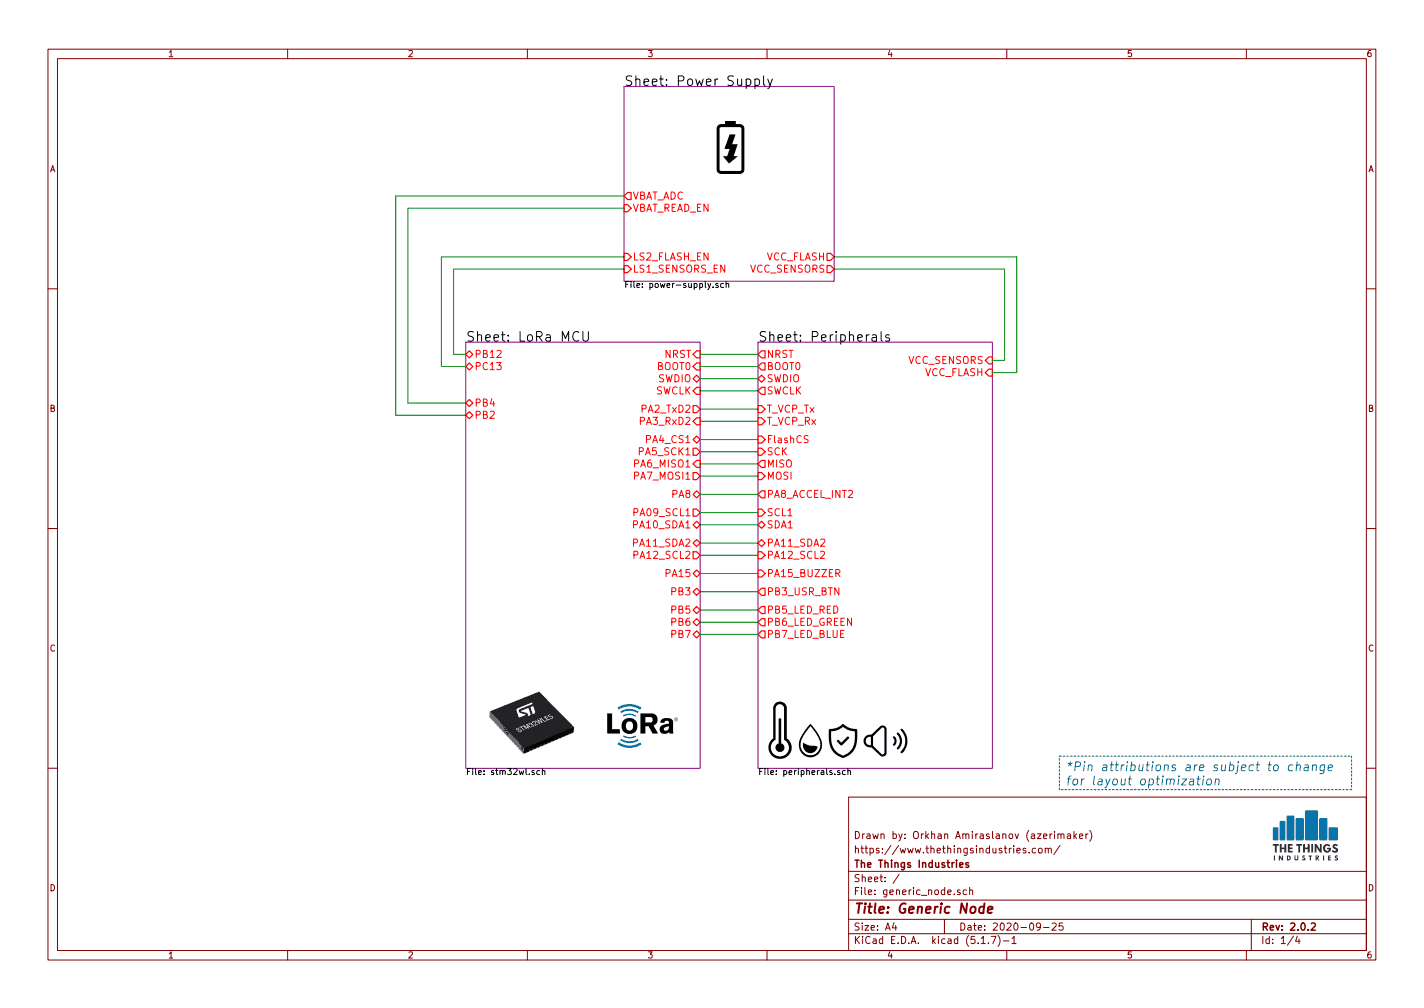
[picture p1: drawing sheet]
EESchema Schematic File Version 4
EELAYER 30 0
EELAYER END
$Descr A4 11693 8268
encoding utf-8
Sheet 1 4
Title "Generic Node"
Date "2020-09-25"
Rev "2.0.2"
Comp "The Things Industries"
Comment1 "https://www.thethingsindustries.com/"
Comment2 "Drawn by: Orkhan Amiraslanov (azerimaker)"
Comment3 ""
Comment4 ""
$EndDescr
Text Notes 8750 6450 0    73   Italic 0
*Pin attributions are subject to change \nfor layout optimization
Wire Notes Line
	11100 6200 11100 6475
Wire Notes Line
	11100 6475 8700 6475
Wire Notes Line
	8700 6475 8700 6200
Wire Notes Line
	8700 6200 11100 6200
$Sheet
S 5125 700  1725 1600
U 5E90D709
F0 "Power Supply" 79
F1 "power-supply.sch" 50
F2 "VBAT_READ_EN" I L 5125 1700 59 
F3 "VBAT_ADC" O L 5125 1600 59 
F4 "VCC_SENSORS" O R 6850 2200 59 
F5 "LS1_SENSORS_EN" I L 5125 2200 59 
F6 "LS2_EN" I L 5125 2100 59 
F7 "VCC_LS2" O R 6850 2100 59 
$EndSheet
Wire Wire Line
	6225 2900 5750 2900
Wire Wire Line
	6225 3000 5750 3000
Wire Wire Line
	5750 3100 6225 3100
Wire Wire Line
	6225 3200 5750 3200
Wire Wire Line
	6850 2200 8250 2200
Wire Wire Line
	8250 2200 8250 2950
Wire Wire Line
	6850 2100 8350 2100
Wire Wire Line
	8350 2100 8350 3050
Wire Wire Line
	5125 2200 3725 2200
Wire Wire Line
	3725 2200 3725 2900
Wire Wire Line
	3725 2900 3825 2900
Wire Wire Line
	5125 2100 3625 2100
Wire Wire Line
	3625 2100 3625 3000
Wire Wire Line
	3625 3000 3825 3000
Wire Wire Line
	5125 1700 3350 1700
Wire Wire Line
	3350 1700 3350 3300
Wire Wire Line
	3350 3300 3825 3300
Wire Wire Line
	3825 3400 3250 3400
Wire Wire Line
	3250 3400 3250 1600
Wire Wire Line
	3250 1600 5125 1600
Wire Wire Line
	6225 3350 5750 3350
$Sheet
S 3825 2800 1925 3500
U 5EA70AC3
F0 "LoRa MCU" 79
F1 "stm32wl.sch" 50
F2 "SWDIO" B R 5750 3100 59 
F3 "SWCLK" I R 5750 3200 59 
F4 "PC13" B L 3825 3000 59 
F5 "PB4" B L 3825 3300 59 
F6 "PB2" B L 3825 3400 59 
F7 "PB12" B L 3825 2900 59 
F8 "BOOT0" I R 5750 3000 59 
F9 "NRST" I R 5750 2900 59 
F10 "PA2_TxD2" O R 5750 3350 59 
F11 "PA3_RxD2" I R 5750 3450 59 
F12 "PA4_CS1" B R 5750 3600 59 
F13 "PA11_SDA2" B R 5750 4450 59 
F14 "PA12_SCL2" O R 5750 4550 59 
F15 "PA10_SDA1" B R 5750 4300 59 
F16 "PA09_SCL1" O R 5750 4200 59 
F17 "PA5_SCK1" O R 5750 3700 59 
F18 "PA6_MISO1" I R 5750 3800 59 
F19 "PA7_MOSI1" O R 5750 3900 59 
F20 "PB7" B R 5750 5200 59 
F21 "PB6" B R 5750 5100 59 
F22 "PB5" B R 5750 5000 59 
F23 "PB3" B R 5750 4850 59 
F24 "PA15" B R 5750 4700 59 
F25 "PA8" B R 5750 4050 59 
$EndSheet
$Sheet
S 6225 2800 1925 3500
U 5EB1DE63
F0 "Peripherals" 79
F1 "peripherals.sch" 50
F2 "VCC_SENSORS" I R 8150 2950 59 
F3 "T_VCP_Tx" I L 6225 3350 59 
F4 "NRST" O L 6225 2900 59 
F5 "SWCLK" O L 6225 3200 59 
F6 "SWDIO" B L 6225 3100 59 
F7 "BOOT0" O L 6225 3000 59 
F8 "VCC_LS2" I R 8150 3050 59 
F9 "PA8_ACCEL_INT2" O L 6225 4050 59 
F10 "MOSI" I L 6225 3900 59 
F11 "SCK" I L 6225 3700 59 
F12 "MISO" O L 6225 3800 59 
F13 "PA15_BUZZER" I L 6225 4700 59 
F14 "PB3_USR_BTN" O L 6225 4850 59 
F15 "FlashCS" I L 6225 3600 59 
F16 "T_VCP_Rx" I L 6225 3450 59 
F17 "PA12_SCL2" I L 6225 4550 59 
F18 "PA11_SDA2" B L 6225 4450 59 
F19 "SDA1" B L 6225 4300 59 
F20 "SCL1" I L 6225 4200 59 
F21 "PB5_LED_RED" O L 6225 5000 59 
F22 "PB6_LED_GREEN" O L 6225 5100 59 
F23 "PB7_LED_BLUE" O L 6225 5200 59 
$EndSheet
Wire Wire Line
	8350 3050 8150 3050
Wire Wire Line
	8250 2950 8150 2950
Wire Wire Line
	6225 3450 5750 3450
Wire Wire Line
	5750 3600 6225 3600
Wire Wire Line
	6225 3700 5750 3700
Wire Wire Line
	5750 3800 6225 3800
Wire Wire Line
	6225 3900 5750 3900
Wire Wire Line
	5750 4050 6225 4050
Wire Wire Line
	5750 4200 6225 4200
Wire Wire Line
	6225 4300 5750 4300
Wire Wire Line
	5750 4450 6225 4450
Wire Wire Line
	5750 4550 6225 4550
Wire Wire Line
	6225 4700 5750 4700
Wire Wire Line
	5750 4850 6225 4850
Wire Wire Line
	5750 5000 6225 5000
Wire Wire Line
	6225 5100 5750 5100
Wire Wire Line
	5750 5200 6225 5200
$EndSCHEMATC
